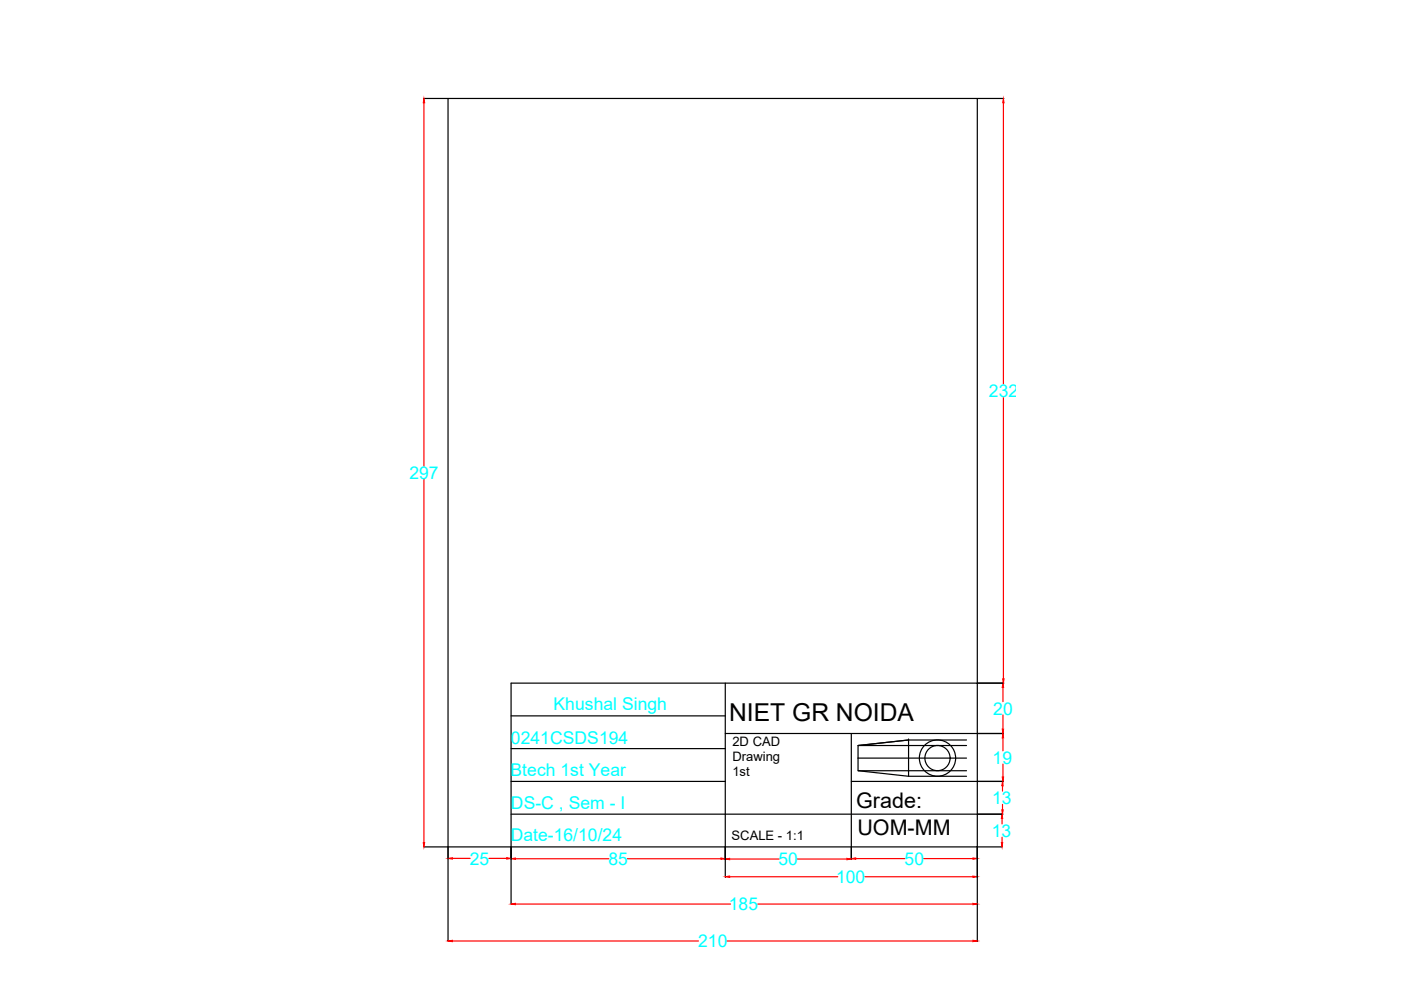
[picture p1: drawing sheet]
<svg xmlns="http://www.w3.org/2000/svg" width="297mm" height="210mm" viewBox="0 0 297 210" stroke-linecap="round" stroke-linejoin="round" font-family="sans-serif">
<!-- layer: 0 -->
<g fill="none" stroke="#000" stroke-width=".25">
<path d="M89.8 20.9h5.2M207.2 20.9h5.6M108.4 151.8h45.4M108.4 158.7h45.4M153.8 144.8v41.2M153.8 155.5h58.9M180.5 155.5v26.7M192.6 156.9l-10.7 1.2v2.6M192.6 156.9h.1M192.6 156.9v7.7M192.6 156.9l-10.7 1.2h23M192.6 156.9h12.3"/>
<path d="M207.2 144.8v-123.9h-112.2v158.7M207.2 144.8h5.6M89.8 179.6h5.2M95 179.6h112.2v-34.8h-98.8v47M95 179.6v20M108.4 165.7h45.4M108.4 172.6h104.2M180.5 165.7h32.2M181.9 160.7v2.7l10.7 1.2h12.3M181.9 160.7h23M181.9 163.4h23M207.2 179.6v20"/>
<path d="M207.2 179.6h5.4"/>
<circle cx="198.8" cy="160.7" r="3.8"/>
<circle cx="198.8" cy="160.7" r="2.67"/>
</g>
<g fill="none" stroke="#f00" stroke-width=".25">
<path d="M89.9 21.8v77M212.7 21.8v59.6M212.7 84.3v59.6M89.9 101.6v77M212.6 145.8v3M212.6 151.6v3M212.6 156.4v2.8M212.5 173.5v1.2M212.5 177.5v1.1M212.6 166.6v1.1M212.6 170.6v1.1M212.6 162v2.7"/>
<path d="M95.9 182h3.8M95.9 199.5h52.2M103.7 182h3.7M109.3 182.1h19.8M109.3 191.7h45.6M133 182.1h19.9M154.1 199.5h52.2M154.7 182.1h10.5M154.7 185.9h22.9M160.7 191.7h45.6M169.1 182.1h10.5M181.4 182h10.5"/>
<path d="M183.4 185.9h22.9M195.8 182h10.5"/>
</g>
<g fill="#f00" stroke="#f00" stroke-width=".21">
<path d="M89.9 20.9l.1 .9h-.3z"/>
<path d="M89.7 178.6h.3l-.1 1z"/>
<path d="M206.3 181.9l.9 .1-.9 .2z"/>
<path d="M180.5 182l.9-.1v.3z"/>
<path d="M153.8 182.1l.9-.1v.3z"/>
<path d="M179.6 182l.9 .1-.9 .2z"/>
<path d="M108.4 182.1l.9-.2v.3z"/>
<path d="M152.9 181.9l.9 .2-.9 .1z"/>
<path d="M95 182l.9-.2v.4z"/>
<path d="M107.4 181.8l1 .2-1 .2z"/>
<path d="M206.3 185.7l.9 .2-.9 .1z"/>
<path d="M153.8 185.9l.9-.2v.3z"/>
<path d="M206.3 191.5l.9 .2-.9 .1z"/>
<path d="M108.4 191.7l.9-.2v.3z"/>
<path d="M206.3 199.4l.9 .1-.9 .2z"/>
<path d="M95 199.5l.9-.1v.3z"/>
<path d="M212.3 178.6h.3l-.1 1z"/>
<path d="M212.5 172.6l.1 .9h-.3z"/>
<path d="M212.4 171.7h.3l-.1 .9z"/>
<path d="M212.6 165.7l.1 .9h-.3z"/>
<path d="M212.5 164.7h.3l-.2 1z"/>
<path d="M212.6 155.5l.2 .9h-.3z"/>
<path d="M212.5 154.6h.3l-.2 .9z"/>
<path d="M212.6 144.8l.2 1h-.3z"/>
<path d="M212.6 143.9h.3l-.2 .9z"/>
<path d="M212.7 20.9l.2 .9h-.3z"/>
</g>
<text font-size="5.2" x="154.6" y="152.9">NIET GR NOIDA</text>
<g font-size="4.6">
<text x="181.5" y="171.4">Grade:</text>
<text x="181.8" y="177.1">UOM-MM</text>
</g>
<g font-size="3.7" fill="#0ff">
<text x="209.7" y="84.2">232</text>
<text x="86.8" y="101.5">297</text>
<text x="117.4" y="150.5">Khushal Singh</text>
<text x="210.6" y="151.5">20</text>
<text x="108.3" y="157.7">0241CSDS194</text>
<text x="210.4" y="161.9">19</text>
<text x="108.3" y="164.5">Btech 1st Year</text>
<text x="108.3" y="171.5">DS-C , Sem - I</text>
<text x="210.4" y="170.5">13</text>
<text x="108.3" y="178.3">Date-16/10/24</text>
<text x="210.3" y="177.4">13</text>
<text x="99.6" y="183.3">25</text>
<text x="129" y="183.4">85</text>
<text x="165.1" y="183.4">50</text>
<text x="191.8" y="183.4">50</text>
<text x="177.3" y="187.2">100</text>
<text x="154.5" y="193">185</text>
<text x="148" y="200.8">210</text>
</g>
<g font-size="2.8">
<text x="155.3" y="158.2">2D CAD</text>
<text x="155.3" y="161.4">Drawing</text>
<text x="155.3" y="164.6">1st</text>
<text x="155.1" y="178.2">SCALE - 1:1</text>
</g>
</svg>
